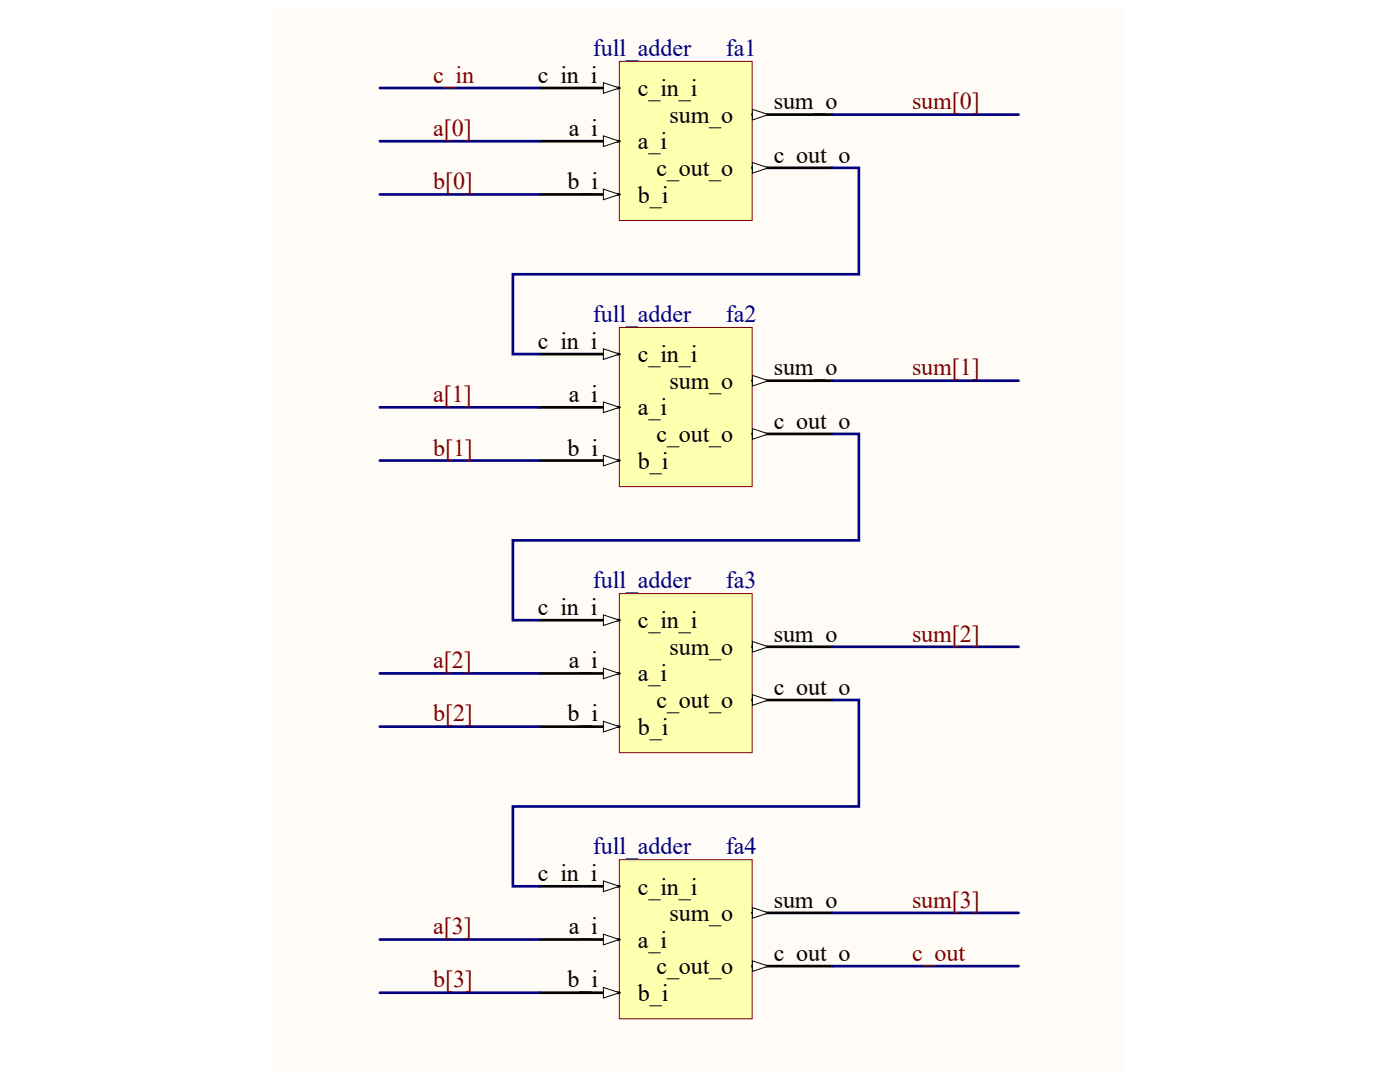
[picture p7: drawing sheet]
<svg xmlns="http://www.w3.org/2000/svg" width="279mm" height="216mm" viewBox="0 0 279 216" stroke-linecap="round" stroke-linejoin="round" font-family="sans-serif">
<path d="M54.6 1.6h169.8v212.3h-169.8z" fill="#fffcf8"/>
<path d="M123.6 12.2h26.5v31.8h-26.5z" fill="#ffffb0" stroke="#800000" stroke-width=".2"/>
<path d="M107.7 28.2h15.9" fill="none" stroke="#000" stroke-width=".53"/>
<path d="M120.4 27.1l3.2 1.1-3.2 1z" fill="#fffcf8"/>
<path d="M120.4 27.1l3.2 1.1-3.2 1z" fill="none" stroke="#000" stroke-width=".2"/>
<path d="M107.7 38.8h15.9" fill="none" stroke="#000" stroke-width=".53"/>
<path d="M120.4 37.7l3.2 1.1-3.2 1.1z" fill="#fffcf8"/>
<path d="M120.4 37.7l3.2 1.1-3.2 1.1z" fill="none" stroke="#000" stroke-width=".2"/>
<path d="M107.7 17.6h15.9" fill="none" stroke="#000" stroke-width=".53"/>
<path d="M120.4 16.5l3.2 1.1-3.2 1z" fill="#fffcf8"/>
<path d="M120.4 16.5l3.2 1.1-3.2 1z" fill="none" stroke="#000" stroke-width=".2"/>
<path d="M150.2 22.9h15.9" fill="none" stroke="#000" stroke-width=".53"/>
<path d="M150.2 21.8l3.1 1.1-3.1 1z" fill="#fffcf8"/>
<path d="M150.2 21.8l3.1 1.1-3.1 1z" fill="none" stroke="#000" stroke-width=".2"/>
<path d="M150.2 33.5h15.9" fill="none" stroke="#000" stroke-width=".53"/>
<path d="M150.2 32.4l3.1 1.1-3.1 1.1z" fill="#fffcf8"/>
<path d="M150.2 32.4l3.1 1.1-3.1 1.1z" fill="none" stroke="#000" stroke-width=".2"/>
<path d="M123.6 65.3h26.5v31.8h-26.5z" fill="#ffffb0" stroke="#800000" stroke-width=".2"/>
<path d="M107.7 81.3h15.9" fill="none" stroke="#000" stroke-width=".53"/>
<path d="M120.4 80.2l3.2 1.1-3.2 1z" fill="#fffcf8"/>
<path d="M120.4 80.2l3.2 1.1-3.2 1z" fill="none" stroke="#000" stroke-width=".2"/>
<path d="M107.7 91.9h15.9" fill="none" stroke="#000" stroke-width=".53"/>
<path d="M120.4 90.8l3.2 1.1-3.2 1.1z" fill="#fffcf8"/>
<path d="M120.4 90.8l3.2 1.1-3.2 1.1z" fill="none" stroke="#000" stroke-width=".2"/>
<path d="M107.7 70.7h15.9" fill="none" stroke="#000" stroke-width=".53"/>
<path d="M120.4 69.6l3.2 1.1-3.2 1z" fill="#fffcf8"/>
<path d="M120.4 69.6l3.2 1.1-3.2 1z" fill="none" stroke="#000" stroke-width=".2"/>
<path d="M150.2 76h15.9" fill="none" stroke="#000" stroke-width=".53"/>
<path d="M150.2 74.9l3.1 1.1-3.1 1z" fill="#fffcf8"/>
<path d="M150.2 74.9l3.1 1.1-3.1 1z" fill="none" stroke="#000" stroke-width=".2"/>
<path d="M150.2 86.6h15.9" fill="none" stroke="#000" stroke-width=".53"/>
<path d="M150.2 85.5l3.1 1.1-3.1 1z" fill="#fffcf8"/>
<path d="M150.2 85.5l3.1 1.1-3.1 1z" fill="none" stroke="#000" stroke-width=".2"/>
<path d="M123.6 118.4h26.5v31.8h-26.5z" fill="#ffffb0" stroke="#800000" stroke-width=".2"/>
<path d="M107.7 134.4h15.9" fill="none" stroke="#000" stroke-width=".53"/>
<path d="M120.4 133.3l3.2 1.1-3.2 1z" fill="#fffcf8"/>
<path d="M120.4 133.3l3.2 1.1-3.2 1z" fill="none" stroke="#000" stroke-width=".2"/>
<path d="M107.7 145h15.9" fill="none" stroke="#000" stroke-width=".53"/>
<path d="M120.4 143.9l3.2 1.1-3.2 1.1z" fill="#fffcf8"/>
<path d="M120.4 143.9l3.2 1.1-3.2 1.1z" fill="none" stroke="#000" stroke-width=".2"/>
<path d="M107.7 123.8h15.9" fill="none" stroke="#000" stroke-width=".53"/>
<path d="M120.4 122.7l3.2 1.1-3.2 1z" fill="#fffcf8"/>
<path d="M120.4 122.7l3.2 1.1-3.2 1z" fill="none" stroke="#000" stroke-width=".2"/>
<path d="M150.2 129.1h15.9" fill="none" stroke="#000" stroke-width=".53"/>
<path d="M150.2 128l3.1 1.1-3.1 1z" fill="#fffcf8"/>
<path d="M150.2 128l3.1 1.1-3.1 1z" fill="none" stroke="#000" stroke-width=".2"/>
<path d="M150.2 139.7h15.9" fill="none" stroke="#000" stroke-width=".53"/>
<path d="M150.2 138.6l3.1 1.1-3.1 1z" fill="#fffcf8"/>
<path d="M150.2 138.6l3.1 1.1-3.1 1z" fill="none" stroke="#000" stroke-width=".2"/>
<path d="M123.6 171.5h26.5v31.8h-26.5z" fill="#ffffb0" stroke="#800000" stroke-width=".2"/>
<path d="M107.7 187.5h15.9" fill="none" stroke="#000" stroke-width=".53"/>
<path d="M120.4 186.4l3.2 1.1-3.2 1z" fill="#fffcf8"/>
<path d="M120.4 186.4l3.2 1.1-3.2 1z" fill="none" stroke="#000" stroke-width=".2"/>
<path d="M107.7 198.1h15.9" fill="none" stroke="#000" stroke-width=".53"/>
<path d="M120.4 197l3.2 1.1-3.2 1.1z" fill="#fffcf8"/>
<path d="M120.4 197l3.2 1.1-3.2 1.1z" fill="none" stroke="#000" stroke-width=".2"/>
<path d="M107.7 176.9h15.9" fill="none" stroke="#000" stroke-width=".53"/>
<path d="M120.4 175.8l3.2 1.1-3.2 1z" fill="#fffcf8"/>
<path d="M120.4 175.8l3.2 1.1-3.2 1z" fill="none" stroke="#000" stroke-width=".2"/>
<path d="M150.2 182.2h15.9" fill="none" stroke="#000" stroke-width=".53"/>
<path d="M150.2 181.1l3.1 1.1-3.1 1z" fill="#fffcf8"/>
<path d="M150.2 181.1l3.1 1.1-3.1 1z" fill="none" stroke="#000" stroke-width=".2"/>
<path d="M150.2 192.8h15.9" fill="none" stroke="#000" stroke-width=".53"/>
<path d="M150.2 191.7l3.1 1.1-3.1 1z" fill="#fffcf8"/>
<path d="M150.2 191.7l3.1 1.1-3.1 1z" fill="none" stroke="#000" stroke-width=".2"/>
<g fill="none" stroke="#000080" stroke-width=".53">
<path d="M75.8 17.6h31.9M75.8 28.2h31.9M75.8 38.8h31.9M166.1 33.5h5.3v21.2h-69v16h5.3M166.1 22.9h37.2M166.1 76h37.2M75.8 81.3h31.9M75.8 91.9h31.9M166.1 86.6h5.3v21.2h-69v16h5.3M75.8 134.4h31.9M166.1 139.7h5.3v21.2h-69v16h5.3M166.1 129.1h37.2"/>
<path d="M75.8 145h31.9M75.8 187.5h31.9M75.8 198.1h31.9M166.1 182.2h37.2M166.1 192.8h37.2"/>
</g>
<g font-size="4.8" fill="#000080">
<text x="118.3" y="11.2">full_adder</text>
<text x="144.9" y="11.2">fa1</text>
<text x="118.3" y="64.3">full_adder</text>
<text x="144.9" y="64.3">fa2</text>
<text x="118.3" y="117.4">full_adder</text>
<text x="144.9" y="117.4">fa3</text>
<text x="118.3" y="170.5">full_adder</text>
<text x="144.9" y="170.5">fa4</text>
</g>
<g font-size="4.8" fill="#800000">
<text x="86.4" y="16.5">c_in</text>
<text x="182" y="21.8">sum[0]</text>
<text x="86.4" y="27.1">a[0]</text>
<text x="86.4" y="37.8">b[0]</text>
<text x="182" y="74.9">sum[1]</text>
<text x="86.4" y="80.2">a[1]</text>
<text x="86.4" y="90.9">b[1]</text>
<text x="182" y="128">sum[2]</text>
<text x="86.4" y="133.3">a[2]</text>
<text x="86.4" y="143.9">b[2]</text>
<text x="182" y="181.1">sum[3]</text>
<text x="86.4" y="186.5">a[3]</text>
<text x="182" y="191.8">c_out</text>
<text x="86.4" y="197">b[3]</text>
</g>
<g font-size="4.8">
<text x="107.3" y="16.5">c_in_i</text>
<text x="127.3" y="19.2">c_in_i</text>
<text x="154.4" y="21.8">sum_o</text>
<text x="113.5" y="27.1">a_i</text>
<text x="127.3" y="29.8">a_i</text>
<text x="133.6" y="24.5">sum_o</text>
<text x="131" y="35.1">c_out_o</text>
<text x="154.4" y="32.5">c_out_o</text>
<text x="113.3" y="37.8">b_i</text>
<text x="127.3" y="40.4">b_i</text>
<text x="107.3" y="69.6">c_in_i</text>
<text x="127.3" y="72.3">c_in_i</text>
<text x="133.6" y="77.6">sum_o</text>
<text x="154.4" y="74.9">sum_o</text>
<text x="113.5" y="80.2">a_i</text>
<text x="127.3" y="82.9">a_i</text>
<text x="131" y="88.2">c_out_o</text>
<text x="154.4" y="85.6">c_out_o</text>
<text x="113.3" y="90.9">b_i</text>
<text x="127.3" y="93.5">b_i</text>
<text x="107.3" y="122.7">c_in_i</text>
<text x="127.3" y="125.4">c_in_i</text>
<text x="133.6" y="130.6">sum_o</text>
<text x="154.4" y="128">sum_o</text>
<text x="113.5" y="133.3">a_i</text>
<text x="127.3" y="136">a_i</text>
<text x="113.3" y="143.9">b_i</text>
<text x="131" y="141.3">c_out_o</text>
<text x="154.4" y="138.7">c_out_o</text>
<text x="127.3" y="146.6">b_i</text>
<text x="107.3" y="175.8">c_in_i</text>
<text x="127.3" y="178.5">c_in_i</text>
<text x="133.6" y="183.7">sum_o</text>
<text x="154.4" y="181.1">sum_o</text>
<text x="113.5" y="186.5">a_i</text>
<text x="127.3" y="189.1">a_i</text>
<text x="154.4" y="191.8">c_out_o</text>
<text x="113.3" y="197">b_i</text>
<text x="131" y="194.4">c_out_o</text>
<text x="127.3" y="199.7">b_i</text>
</g>
</svg>
